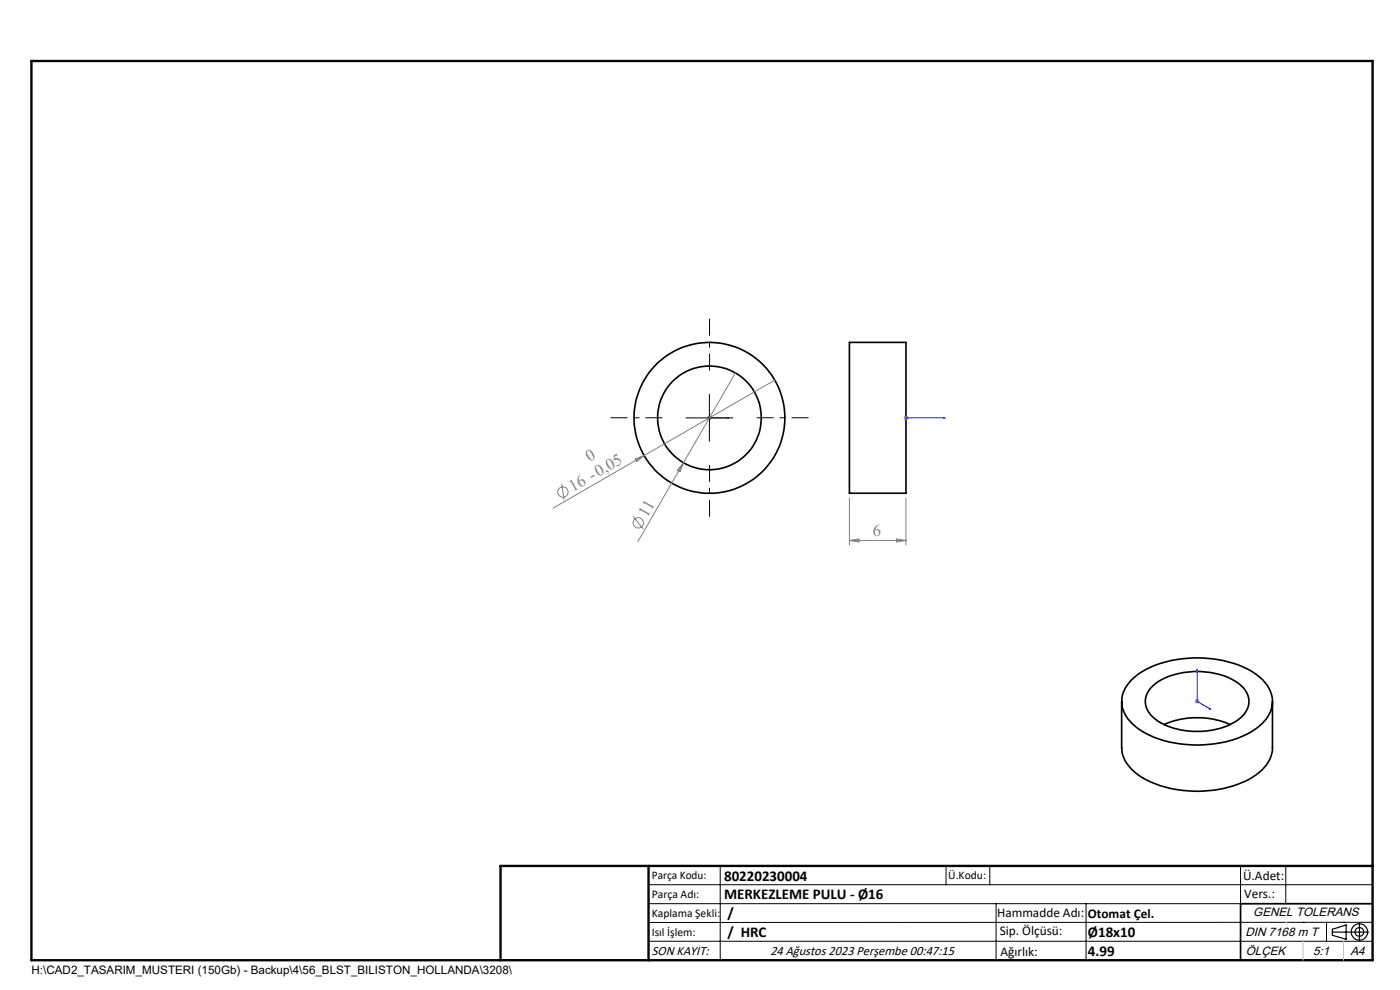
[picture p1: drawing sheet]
<svg xmlns="http://www.w3.org/2000/svg" width="297mm" height="210mm" viewBox="0 0 297 210" stroke-linecap="round" stroke-linejoin="round" font-family="sans-serif">
<g fill="none" stroke="#000" stroke-width=".35">
<path d="M180.2 72.6h12v32h-12zM237.9 148.8v9.8a7.7 7.7 0 0 0 4.1 6.2 24.6 24.6 0 0 0 23.9 0 7.5 7.5 0 0 0 4-6.2v-9.8M240 144.2a19.3 19.3 0 0 1 12.7-4.6 22.9 22.9 0 0 1 13.7 3.4 6.9 6.9 0 0 1 3.4 7 9.5 9.5 0 0 1-5.8 6 25.2 25.2 0 0 1-21.4-.7 7.9 7.9 0 0 1-4.6-6.3 6.5 6.5 0 0 1 2-4.8zM244.1 146a13.2 13.2 0 0 1 9.9-3.6 13.6 13.6 0 0 1 9.8 3.6 4.3 4.3 0 0 1-1.1 6.7 16.6 16.6 0 0 1-17.4 0 4.4 4.4 0 0 1-1.2-6.7zM247 153.7a17.6 17.6 0 0 1 13.9 0M291.2 191.7h-28v12"/>
<circle cx="150.5" cy="88.6" r="11"/>
<circle cx="150.5" cy="88.6" r="16"/>
</g>
<g fill="none" stroke="#808080" stroke-width=".21">
<path d="M156 79.1l-11 19.1M134.8 97.4l1.9-.8-1.6 1.3zM136.7 96.6l-19.3 11.2M145 98.2l-9.7 16.7M145 98.2l-.7 1.8-.6-.3zM150 88.6h1M150.1 88.3l.7 .7M150.5 88.2v.9M150.8 88.3l-.7 .7M164.4 80.6l-27.7 16M191.7 88.6h1M191.8 88.3l.7 .7"/>
<path d="M192.2 88.2v.9M192.5 88.3l-.7 .7M119.2 102.7l.5 3.3M134.4 109.6l2.1 2.6M180.2 105.6v10M180.2 114.6h12M180.2 114.6l2-.3v.7zM190.2 114.3l2 .3-2 .4zM192.2 105.6v10M253.5 148.8h1M253.6 148.4l.7 .7M254 148.3v1"/>
<path d="M254.3 148.4l-.7 .7"/>
<circle cx="119.4" cy="104.4" r="1.1"/>
<circle cx="135.4" cy="110.9" r="1.1"/>
</g>
<g fill="none" stroke="#000" stroke-width=".25">
<path d="M282.6 197.7h7.8M282.6 197.1l3-.9v3l-3-.8zM288.4 195.8v3.8M106.2 203.7h185"/>
<circle cx="288.4" cy="197.7" r="1.74"/>
<circle cx="288.4" cy="197.7" r=".93"/>
</g>
<path d="M150.4 88.6h.2zM150.5 88.6h.1M150.5 88.6h4.2M154.7 88.6h-.5h.5M192.1 88.6h.2zM192.2 88.6h.1M192.2 88.6h8.3M200.5 88.6h-.4h.4M254 142v.4l-.1-.1zM254 142v6.8l2.9 1.7M256.6 150.2l.3 .3-.3-.1z" fill="none" stroke="#00f" stroke-width=".21"/>
<path d="M150.5 78.6v-11M140.5 88.6h-11M150.5 98.6v11M160.5 88.6h11" fill="none" stroke="#000" stroke-width=".21" stroke-dasharray="15.2 1.3 1.3 1.3" stroke-dashoffset="11.6" stroke-linecap="butt"/>
<g fill="none" stroke="#000" stroke-width=".21">
<path d="M145.5 88.6h10M150.5 83.6v10M137.6 187.7h153.6M137.6 191.7h153.6M137.6 199.7h153.6M152.8 183.7v20M200.7 183.7v4M210 183.7v4M211.3 191.7v12M230.4 191.7v12M263.2 183.7v20M272.8 183.7v8"/>
<path d="M276.4 195.6h.1M281.4 195.6v4.1M285 195.6h.1M291.2 195.6l-153.6 .1"/>
</g>
<path d="M6.7 12.9h284.5v190.8h-284.5zM137.6 183.7v20M291.2 183.7h-185v20" fill="none" stroke="#000" stroke-width=".5"/>
<path d="M276.4 199.7v4M285 199.7v4" fill="none" stroke="#c0c0c0" stroke-width=".21"/>
<path d="M272.8 195.6h.1" fill="none" stroke="#c0c0c0" stroke-width=".25"/>
<g fill="#00f">
<path d="M154.2 88.6h.5zM150.4 88.6h.2z"/>
<path d="M256.6 150.2l.3 .3-.3-.1zM254 142v.4l-.1-.1z"/>
<path d="M192.1 88.6h.2zM200.1 88.6h.4z"/>
</g>
<g font-size="3.5" fill="#808080">
<text x="125" y="97.9" transform="rotate(-30 125 97.9)">0</text>
<text x="121.5" y="104.4" transform="rotate(-30 121.5 104.4)">16 -0,05</text>
<text x="137.3" y="109.9" transform="rotate(-60 137.3 109.9)">11</text>
<text x="185.2" y="113.8">6</text>
</g>
<g font-size="3.2">
<text x="153.6" y="190.8">MERKEZLEME PULU - Ø16</text>
<text x="153.6" y="186.8">80220230004</text>
<text x="154.3" y="194.8">/</text>
<text x="154.3" y="198.8">/ HRC</text>
<text x="230.8" y="198.7">Ø18x10</text>
<text x="230.8" y="202.8">4.99</text>
</g>
<g font-size="2.8">
<text x="263.7" y="186.7">Ü.Adet:</text>
<text x="263.9" y="190.5">Vers.:</text>
<text x="211.5" y="194.5">Hammadde Adı:</text>
<text x="230.8" y="194.7">Otomat Çel.</text>
<text x="138.3" y="202.6">SON KAYIT:</text>
<text x="163.4" y="202.6">24 Ağustos 2023 Perşembe 00:47:15</text>
<text x="212.1" y="198.4">Sip. Ölçüsü:</text>
<text x="212.2" y="202.7">Ağırlık:</text>
</g>
<g font-size="2.6">
<text x="265.9" y="194.4">GENEL TOLERANS</text>
<text x="264.2" y="198.5">DIN 7168 m T</text>
<text x="264.3" y="202.6">ÖLÇEK</text>
<text x="278.5" y="202.6">5:1</text>
<text x="286.5" y="202.6">A4</text>
</g>
<g font-size="2.5">
<text x="138.3" y="186.4">Parça Kodu:</text>
<text x="138.3" y="190.5">Parça Adı:</text>
<text x="201.2" y="186.5">Ü.Kodu:</text>
<text x="138.3" y="194.5">Kaplama Şekli:</text>
<text x="138.3" y="198.6">Isıl İşlem:</text>
<text x="6.7" y="206.7">H:\CAD2_TASARIM_MUSTERI (150Gb) - Backup\4\56_BLST_BILISTON_HOLLANDA\3208\</text>
</g>
</svg>
